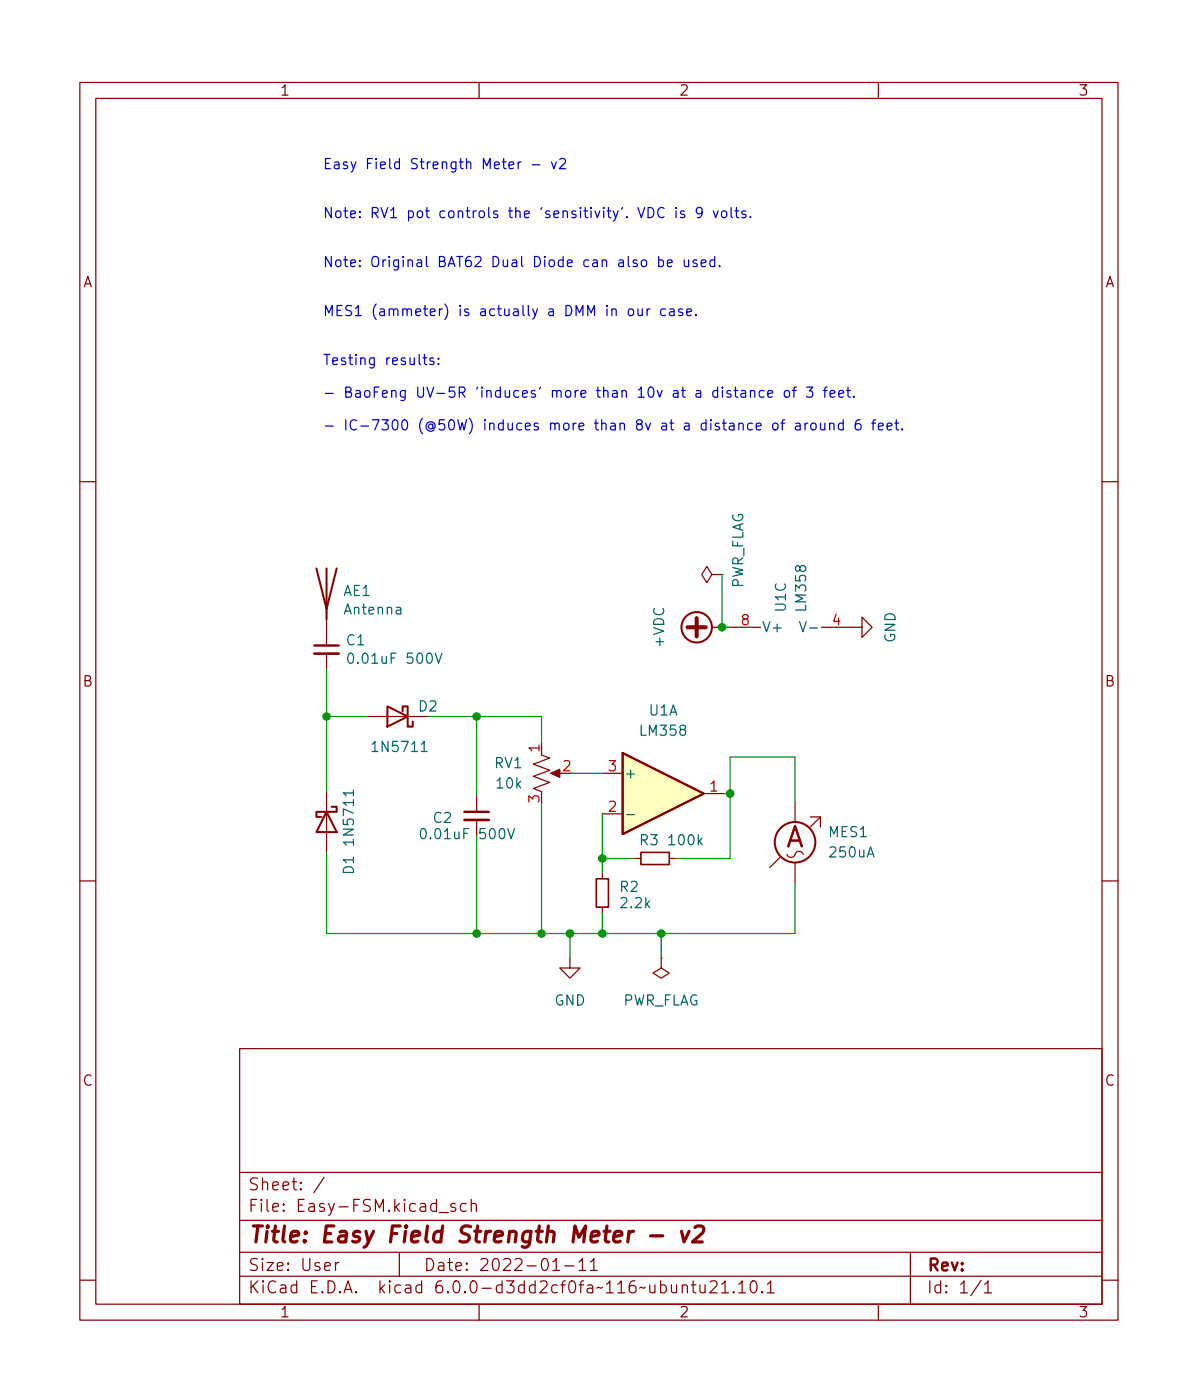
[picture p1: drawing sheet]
<svg xmlns="http://www.w3.org/2000/svg" width="150mm" height="175mm" viewBox="0 0 150 175" stroke-linecap="round" stroke-linejoin="round" font-family="sans-serif">
<g fill="none" stroke="#840000" stroke-width=".15">
<path d="M10 10.3h130v155h-130zM12 12.3h126v151h-126zM60 10.3v2M110 10.3v2M10 60.3h2M40.9 76.3v4.5M89.2 72l-.7-1.1-.6 1.1 .6 1 .7-1h1.2M89.2 78.6h1.2M90.4 72h.1M91.4 78.6h3.8M102.9 78.6h5v-1.3l1.3 1.3-1.3 1.2v-1.2M138 60.3h2"/>
<path d="M40.9 81.9v2M40.9 99.1v7.7M46 89.7h7.6M59.7 99.6v2.1M67.8 94.6l1 .3-2 .8 2 .8-2 .7 2 .8-2 .7 1 .4M69.3 96.8h1.1M75.4 96.8h2.6M88.1 99.4h2.6M10 110.3h2M59.7 102.7v2M71.4 120v1.2h1.2l-1.2 1.3-1.3-1.3h1.3M75.4 109.3v.8"/>
<path d="M75.4 113.6v.8M75.4 101.9h2.6M79.5 107.5h.8M82.8 120v1.2l1 .7-1 .6-1-.6 1-.7M82.8 120h.1M83.8 107.5h.8M97.7 107.4l-1.3 1.3M98.6 107a.53 .53 0 0 0 .5 .4 .53 .53 0 0 0 .5-.4M99.6 100.4v2.5M99.6 108v2.6M101.5 102.3h1.2v1.3M102.7 102.3l-1.2 1.3"/>
<path d="M138 110.3h2M30 131.3h108v32h-108zM30 159.8h108M30 156.8h108M30 152.8h108M30 146.8h108M40.6 147.4l-1.3 2M42 158.1v1M42.4 158.1a.38 .38 0 0 0-.4 .3M50 156.8v3M55 151.9h1.2M57 150.8l-.3-.1-.3 .2 .1 .2 .5 .2 .1 .1-.1 .2-.1 .1-.5-.1"/>
<path d="M58.4 150.8l-.5-.1-.2 .3v.4l.1 .2 .1 .1 .5-.1M59 150.9a.37 .37 0 0 1 .7 0v.8M59 150.2v1.5M69.2 158l.5-.4v1.5M69.2 159.1h.9M70.7 158.5h1.2M72.5 158l.4-.4v1.5M72.5 159.1h.9M73.9 158l.5-.4v1.5M73.9 159.1h.9M114 156.8v6.5M10 160.3h2"/>
<path d="M60 163.3v2M85.4 161.1a.37 .37 0 0 1 .7 0v.8M85.4 160.9v1M86.6 160.9h.6M86.8 160.4v1.3l.1 .1 .3 .1M87.7 160.9v.9a.41 .41 0 0 0 .6 0M88.3 160.9v1M88.9 160.6l.3-.2h.3a.41 .41 0 0 1 .2 .7l-.8 .8h.9M90.4 160.8l.4-.4v1.5M90.4 161.9h.8M91.9 161.8v.1l-.1-.1h.1v.1M92.5 160.8l.4-.4v1.5"/>
<path d="M92.5 161.9h.9M94.1 160.6a.36 .36 0 0 1 .4-.2 .36 .36 0 0 1 .2 .3 .77 .77 0 0 1-.4 1.2 .91 .91 0 0 1-.2-1.3zM95.4 161.8h.1l-.1 .1v-.1v.1M96.1 160.8l.4-.4v1.5M96.1 161.9h.8M110 163.3v2M122.9 160.3l-1.3 2M123.3 160.8l.4-.4v1.5M123.3 161.9h.9M138 160.3h2"/>
</g>
<path d="M79.4 154.2a.59 .59 0 0 0-.7 .4M81.5 154.8h1.5M85.4 154.2l.3 1.3 .6-1.3M87 153.7l.3-.2h.5a.45 .45 0 0 1 .3 .6l-.1 .3-1.3 1.1h1.3" fill="none" stroke="#840000" stroke-width=".4"/>
<path d="M74.7 110.1h1.5v3.5h-1.5zM80.3 106.8h3.5v1.5h-3.5z" fill="none" stroke="#840000" stroke-width=".2"/>
<path d="M100.1 77.9l.5 1.2 .4-1.2M101.4 78.6h1M43.7 81.9a.3 .3 0 0 1 .3-.1 .3 .3 0 0 1 .2 .2 .66 .66 0 0 1-.3 1.1 .77 .77 0 0 1-.2-1.2zM44.3 98.9v.8M52.8 94.1h.7M54.5 81.8l.4 1.3 .4-1.3M52.8 103.8a.3 .3 0 0 1 .5 .2 .66 .66 0 0 1-.4 1 .84 .84 0 0 1-.1-1.2zM63.6 103.8l.4 1.2 .4-1.2M78.5 102h1" fill="none" stroke="#006464" stroke-width=".15"/>
<path d="M39.4 81.9h3M58.2 102.7h3" fill="none" stroke="#840000" stroke-width=".33"/>
<path d="M39.4 80.8h3M58.2 101.7h3" fill="none" stroke="#840000" stroke-width=".3"/>
<g fill="none" stroke="#840000" stroke-width=".25">
<path d="M39.6 71.2l1.3 5.1 1.3-5.1M40.9 71.2v6.3M48.5 88.5l2.6 1.2-2.6 1.3zM50.4 89.1v-.6h.7v2.5h.6v-.6M78 94.3l10.1 5.1-10.1 5.1zM40.9 101.7l1.3 2.5h-2.6zM41.5 101h.7v.7h-2.6v.6h.7"/>
<circle cx="87.2" cy="78.6" r="1.9"/>
<circle cx="99.6" cy="105.5" r="2.54"/>
</g>
<path d="M86.1 78.6h2.3M87.2 77.4v2.3" fill="none" stroke="#840000" stroke-width=".51"/>
<path d="M78 94.3l10.1 5.1-10.1 5.1z" fill="#ffffc2" stroke="#ffffc2" stroke-width=".13"/>
<path d="M69 96.8l1.1-.5v1.1z" fill="#840000" stroke="#840000" stroke-width=".15"/>
<g fill="none" stroke="#0000c2" stroke-width=".15">
<path d="M70.1 20l.2-.1h.4a.34 .34 0 0 1 .1 .5l-.8 .7h.8M64.9 20.3v.8M65.3 20.3h-.3l-.1 .2M66.6 20.6h1M69.1 20.3l.3 .8 .3-.8M78.8 38.7a.34 .34 0 0 1 .5 .2v.4a.34 .34 0 0 1-.3 .2 .34 .34 0 0 1-.3-.2v-.4zM79.9 38.7l.1 .8a.34 .34 0 0 0 .4-.1M80.4 38.7v.8M81 38.7v.8M81.4 38.7h-.2l-.2 .2M82.5 32.6l.4-.1 .2 .3v.3l-.1 .2h-.5M82.5 32.1v1.3"/>
<path d="M83.2 26.1a.51 .51 0 0 0-.7 0 .51 .51 0 0 0-.1 .6 .48 .48 0 0 0 .2 .5 .48 .48 0 0 0 .6-.1M83.3 38.7h-.3l-.3 .2v.4l.2 .2h.4M83.6 33l.6-.2-.1-.2-.3-.1-.2 .2v.6h.5M83.9 38.7h.5v.8M84.4 39h-.4a.25 .25 0 0 0-.2 .3 .25 .25 0 0 0 .2 .2h.4M84.7 26v.1M84.7 26.4v.9M85.5 38.7h-.3l-.2 .2v.1l.5 .2v.3h-.5M85.7 26.5l-.3-.1-.2 .2 .1 .2 .4 .1v.3h-.5M85.7 32.5l.1 .8a.34 .34 0 0 0 .4 0M86 39.1l.6-.1-.1-.3h-.3l-.2 .2 .1 .6h.4M86.2 32.5v.9"/>
<path d="M87.1 39.4v.1M87.3 32.6l-.3-.1-.2 .2v.2l.5 .1v.3h-.5M87.8 33l.6-.2v-.2l-.4-.1-.2 .2 .1 .6h.5M87.9 26.5l-.2 .3h-.2l-.3-.3v-.3l.1-.2h.4l.2 .1a.84 .84 0 0 1-.3 1.2h-.3M89.3 26.4l.3 .9 .3-.9M89.5 32.6l-.4-.1-.2 .3v.3l.1 .2h.5M89.5 32.1v1.3M90.1 33.3v.1M90.5 26.5a.34 .34 0 0 1 .5 .2v.3a.34 .34 0 0 1-.3 .3 .34 .34 0 0 1-.3-.3v-.3zM91.6 26v1.1l.1 .2M92 26.4h.5M92.2 26v1.1l.1 .1 .2 .1"/>
<path d="M93.4 26.5l-.3-.1-.2 .2 .1 .2 .4 .1v.3h-.5M94 27.1v.2M53 44.8h.5M53.2 44.4v1.1v.1l.3 .1M54.3 44.9l-.3-.1-.2 .2 .1 .2 .4 .1v.3h-.5M54.9 45.5v.2M54.9 44.9v.1M91.9 48.9h.5M92.1 48.5v1.1l.1 .1h.2M92.8 49h.5l.1 .7M93.4 49.2l-.4 .1a.25 .25 0 0 0-.2 .2 .25 .25 0 0 0 .2 .2h.4M94 49a.32 .32 0 0 1 .5 .1v.6"/>
<path d="M94 48.9v.8M95.7 49l-.4-.1-.2 .2v.4l.1 .2h.5M96.2 49.3l.6-.1-.1-.2-.4-.1-.1 .2v.6h.5M96.9 53.1a.34 .34 0 0 1 .5 .1v.4a.34 .34 0 0 1-.3 .3 .34 .34 0 0 1-.3-.3v-.4zM97.8 53h.5M98.3 52.6h-.3v.2v1M98.3 49a.34 .34 0 0 1 .6 .1v.4a.34 .34 0 0 1-.4 .3 .34 .34 0 0 1-.3-.3v-.4zM99.2 48.9h.5M99.7 53.1h.5v.7M99.7 48.5h-.2l-.1 .2v1M100.2 53.3l-.4 .1a.25 .25 0 0 0-.2 .2 .25 .25 0 0 0 .2 .2h.4M100.8 53v.8"/>
<path d="M101 48.5h.8l-.4 .5a.35 .35 0 0 1 .4 .2v.3l-.1 .2h-.5l-.2-.1M101.2 53l-.3 .1-.1 .1M101.7 53.1a.34 .34 0 0 1 .5 .1v.4a.34 .34 0 0 1-.3 .3 .34 .34 0 0 1-.4-.3v-.4zM102.8 53v.8a.34 .34 0 0 0 .5-.1M103.1 48.9h.5M103.3 53v.8M103.6 48.5h-.2l-.1 .2v1M103.9 53.1a.32 .32 0 0 1 .5 .1v.6M103.9 53v.8M104 49.3l.6-.1-.1-.2-.4-.1-.1 .2v.6h.5M105.1 49.3l.6-.1-.1-.2-.4-.1-.1 .2v.6h.5M105.6 53.1l-.4-.1-.2 .2v.4l.1 .2h.5"/>
<path d="M105.6 52.6v1.2M106 48.9h.5M106.2 48.5v1.1l.1 .1h.2M106.9 49.6v.1M107.7 52.6a.5 .5 0 0 0-.6 .5v.5l.1 .2h.4l.2-.1v-.4l-.1-.2h-.4l-.2 .2M109.2 53h.4M109.6 52.6h-.2l-.1 .2v1M110 53.4l.6-.1v-.2l-.4-.1-.2 .2 .1 .6h.5M111.1 53.4l.6-.1-.1-.2-.3-.1-.2 .2 .1 .6h.4M112.1 53h.4M112.2 52.6v1.1l.1 .1h.2M113 53.7v.1"/>
</g>
<g fill="none" stroke="#009600" stroke-width=".15">
<path d="M90.4 72v6.6h1M40.9 83.9v15.2M40.9 89.7h5.1M53.6 89.7h14.2v3.3M59.7 89.7v9.9M71.6 96.8h3.8M90.7 99.4h.7M40.9 106.8v10.1h58.7v-6.3M59.7 104.7v12.2M67.8 100.7v16.2M71.4 116.9v3.1M75.4 107.5h4.1"/>
<path d="M75.4 101.9v7.4M75.4 114.4v2.5M82.8 116.9v3.1M99.6 100.4v-5.6h-8.2v12.7h-6.8"/>
</g>
<g fill="#009600" stroke="#009600" stroke-width=".15">
<circle cx="82.8" cy="116.9" r=".46"/>
<circle cx="67.8" cy="116.9" r=".46"/>
<circle cx="71.4" cy="116.9" r=".46"/>
<circle cx="59.7" cy="116.9" r=".46"/>
<circle cx="59.7" cy="89.7" r=".46"/>
<circle cx="75.4" cy="107.5" r=".46"/>
<circle cx="75.4" cy="116.9" r=".46"/>
<circle cx="40.9" cy="89.7" r=".46"/>
<circle cx="91.4" cy="99.4" r=".46"/>
<circle cx="90.4" cy="78.6" r=".46"/>
</g>
<text font-size="3.5" fill="#840000" x="98.3" y="106.1">A</text>
<text font-size="2.8" fill="#840000" x="31" y="155.6">Title: Easy Field Strength Meter - v2</text>
<g font-size="2.1" fill="#840000">
<text x="31" y="149.1">Sheet: /</text>
<text x="31" y="151.8">File: Easy-FSM.kicad_sch</text>
<text x="31" y="162">KiCad E.D.A. kicad 6.0.0-d3dd2cf0fa~116~ubuntu21.10.1</text>
<text x="31" y="159.2">Size: User</text>
<text x="53" y="159.2">Date: 2022-01-11</text>
<text x="116" y="159.2">Rev:</text>
<text x="116" y="162">Id: 1/1</text>
</g>
<g font-size="1.8" fill="#840000">
<text x="35" y="12">1</text>
<text x="85" y="12">2</text>
<text x="135" y="12">3</text>
<text x="10.3" y="36">A</text>
<text x="138.4" y="36">A</text>
<text x="10.3" y="86">B</text>
<text x="138.4" y="86">B</text>
<text x="10.3" y="136">C</text>
<text x="138.4" y="136">C</text>
<text x="35" y="165">1</text>
<text x="85" y="165">2</text>
<text x="135" y="165">3</text>
</g>
<g font-size="1.8" fill="#0000c2">
<text x="40.4" y="21.2">Easy Field Strength Meter - v2</text>
<text x="40.4" y="27.3">Note: RV1 pot controls the 'sensitivity'. VDC is 9 volts.</text>
<text x="40.4" y="33.5">Note: Original BAT62 Dual Diode can also be used.</text>
<text x="40.4" y="39.6">MES1 (ammeter) is actually a DMM in our case.</text>
<text x="40.4" y="45.7">Testing results:</text>
<text x="40.4" y="49.8">- BaoFeng UV-5R 'induces' more than 10v at a distance of 3 feet.</text>
<text x="40.4" y="53.9">- IC-7300 (@50W) induces more than 8v at a distance of around 6 feet.</text>
</g>
<g font-size="1.8" fill="#006464">
<text x="43" y="74.6">AE1</text>
<text x="43.2" y="77">Antenna</text>
<text x="93.1" y="73.9" transform="rotate(-90 93.1 73.9)">PWR_FLAG</text>
<text x="98.4" y="76.6" transform="rotate(-90 98.4 76.6)">U1C</text>
<text x="101" y="76.4" transform="rotate(-90 101 76.4)">LM358</text>
<text x="43.4" y="80.8">C1</text>
<text x="44.3" y="83.1">0.01uF 500V</text>
<text x="83.2" y="80.9" transform="rotate(-90 83.2 80.9)">+VDC</text>
<text x="95.4" y="79.2">V+</text>
<text x="112.1" y="80.5" transform="rotate(-90 112.1 80.5)">GND</text>
<text x="52.5" y="89.1">D2</text>
<text x="81.3" y="89.6">U1A</text>
<text x="46.9" y="94.2">1N5711</text>
<text x="80.3" y="92.1">LM358</text>
<text x="61.9" y="96.2">RV1</text>
<text x="62.3" y="98.7">10k</text>
<text x="78.1" y="97.5">+</text>
<text x="44.3" y="105.5" transform="rotate(-90 44.3 105.5)">1N5711</text>
<text x="53.4" y="105.1">0.01uF 500V</text>
<text x="54.3" y="103.1">C2</text>
<text x="80.1" y="105.9">R3</text>
<text x="83.9" y="105.9">100k</text>
<text x="103.8" y="104.8">MES1</text>
<text x="104" y="107.4">250uA</text>
<text x="44.3" y="109.5" transform="rotate(-90 44.3 109.5)">D1</text>
<text x="77.7" y="111.7">R2</text>
<text x="77.9" y="113.7">2.2k</text>
<text x="69.4" y="125.9">GND</text>
<text x="77.8" y="125.9">PWR_FLAG</text>
</g>
<g font-size="1.8" fill="#a90000">
<text x="92.9" y="78.3">8</text>
<text x="104.3" y="78.3">4</text>
<text x="67.6" y="94.2" transform="rotate(-90 67.6 94.2)">1</text>
<text x="67.6" y="100.5" transform="rotate(-90 67.6 100.5)">3</text>
<text x="70.5" y="96.6">2</text>
<text x="76.2" y="101.7">2</text>
<text x="76.2" y="96.6">3</text>
<text x="88.9" y="99.1">1</text>
</g>
</svg>
